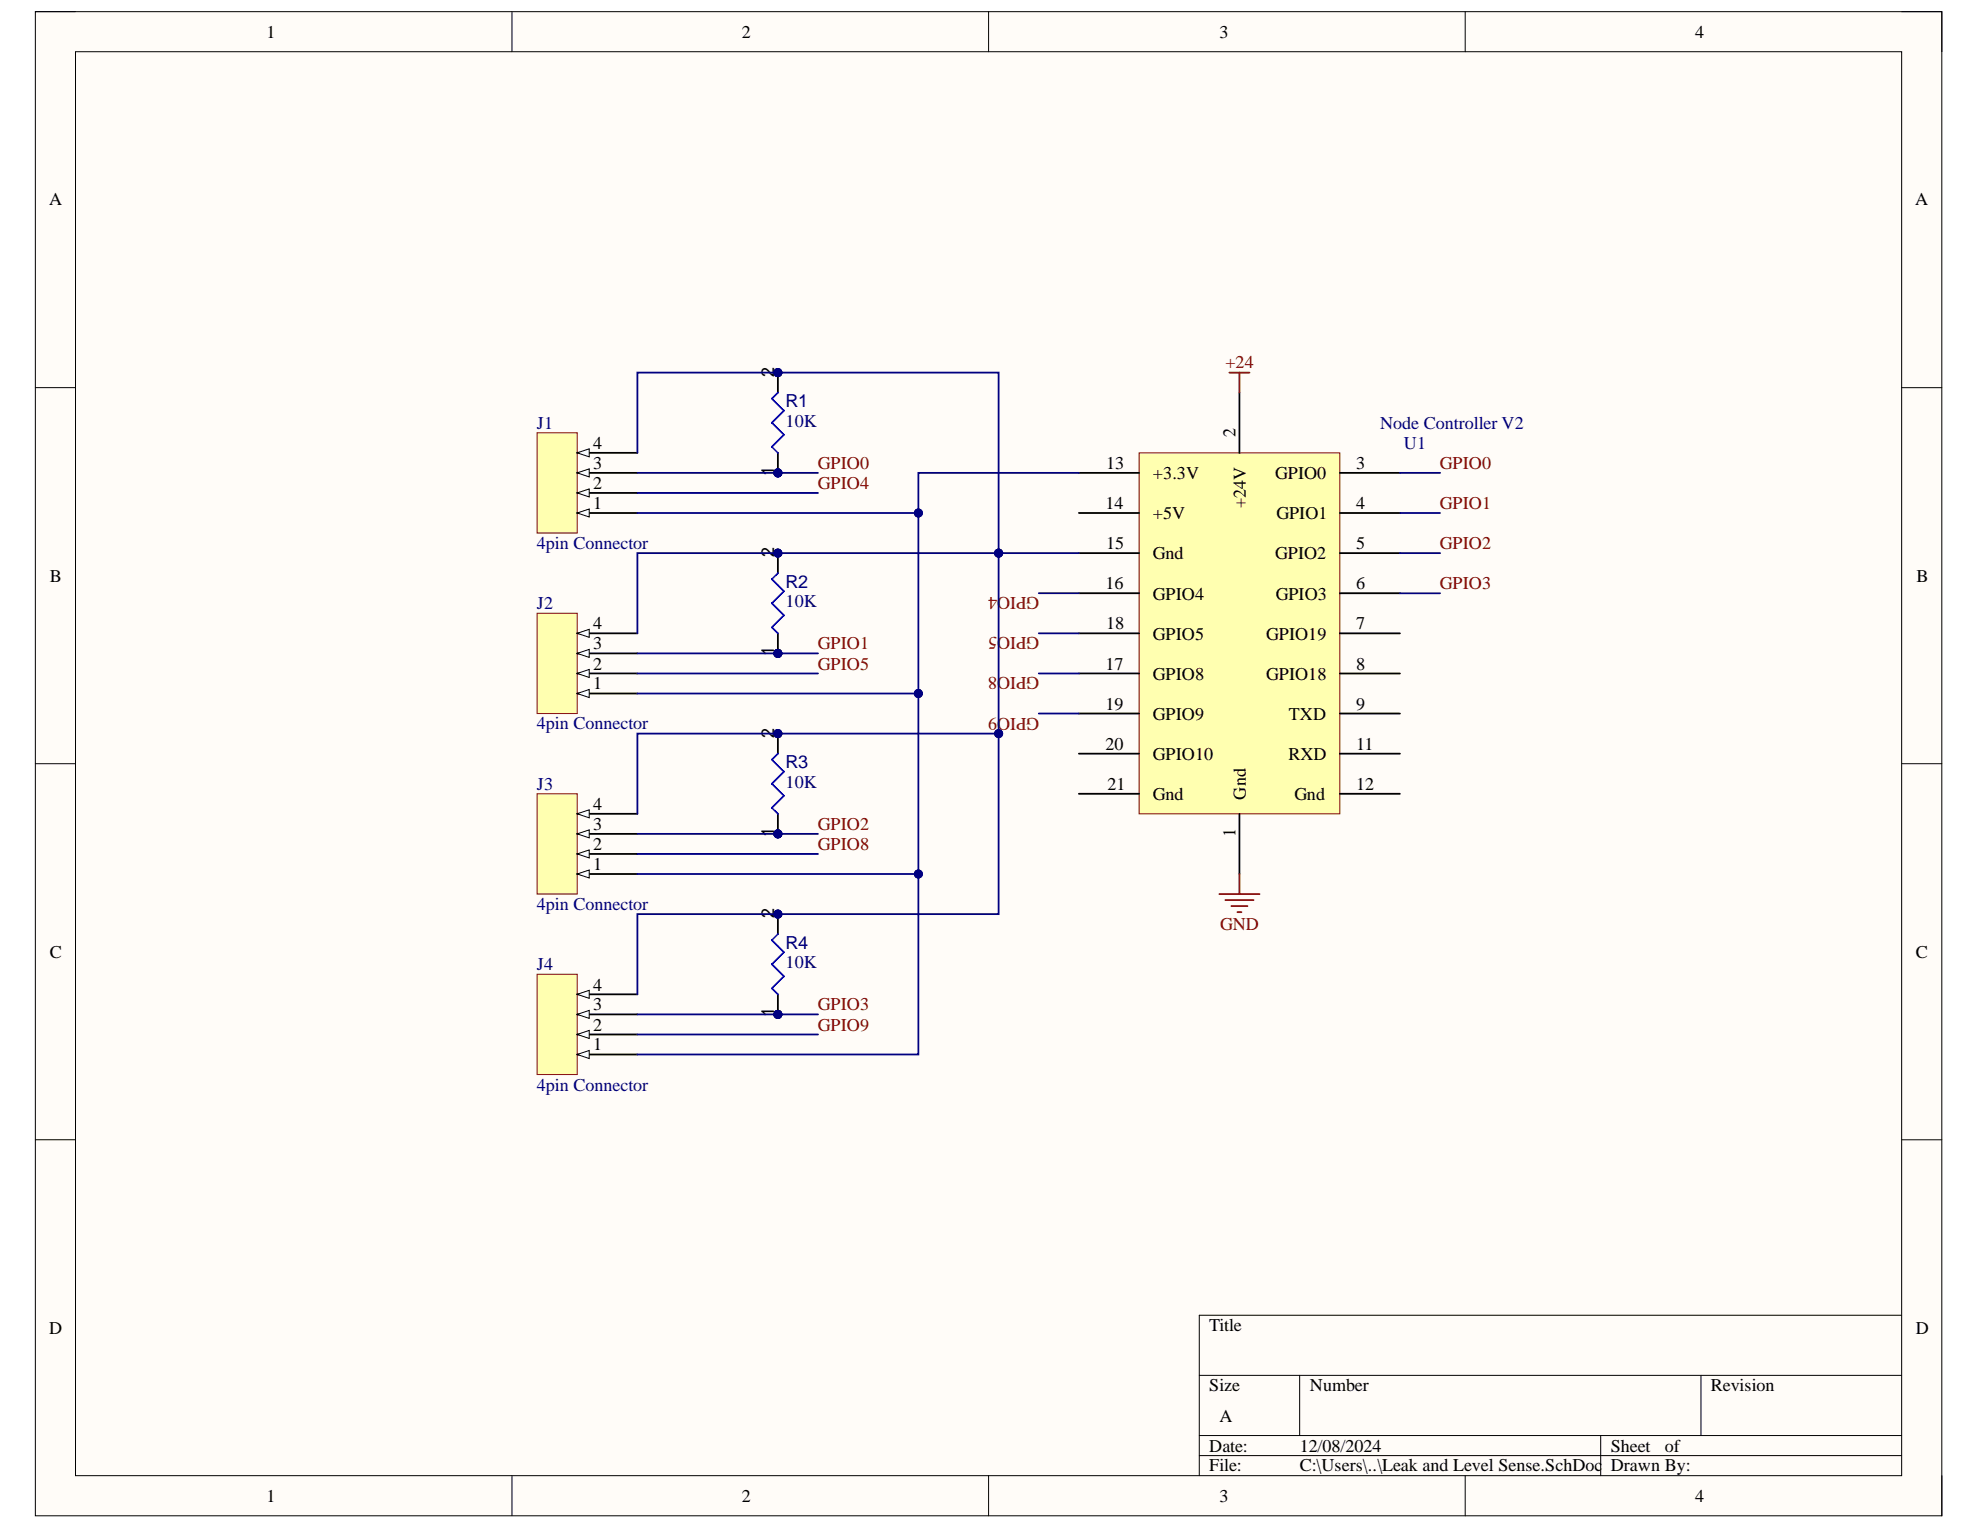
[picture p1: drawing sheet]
# Altium project Leak and Level Sense.PrjPcb
1 sheet, 9 parts. Net scope: global (net labels, ports and power ports of the same name join across sheets).

## Sheet Leak and Level Sense.SchDoc
size A

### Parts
J1  4pin Connector
J2  4pin Connector
J3  4pin Connector
J4  4pin Connector
R1  value 10K  [RESC0402(1005)_L]  (hidden comment: Resistor 2K2  +/-5 % 0402 63 mW)
R2  value 10K  [RESC0402(1005)_L]  (hidden comment: Resistor 2K2  +/-5 % 0402 63 mW)
R3  value 10K  [RESC0402(1005)_L]  (hidden comment: Resistor 2K2  +/-5 % 0402 63 mW)
R4  value 10K  [RESC0402(1005)_L]  (hidden comment: Resistor 2K2  +/-5 % 0402 63 mW)
U1  Node Controller V2

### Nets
+24: U1.2(+24V)
GND: U1.1(Gnd)
GPIO0: J1.3 R1.1 U1.3(GPIO0)
GPIO1: J2.3 R2.1 U1.4(GPIO1)
GPIO2: J3.3 R3.1 U1.5(GPIO2)
GPIO3: J4.3 R4.1 U1.6(GPIO3)
GPIO4: J1.2 U1.16(GPIO4)
GPIO5: J2.2 U1.18(GPIO5)
GPIO8: J3.2 U1.17(GPIO8)
GPIO9: J4.2 U1.19(GPIO9)
NetJ1_1: J1.1 J2.1 J3.1 J4.1 U1.13(+3.3V)
NetJ1_4: J1.4 J2.4 J3.4 J4.4 R1.2 R2.2 R3.2 R4.2 U1.15(Gnd)

Not connected (* = marked no-connect by the designer): U1 7(GPIO19) 8(GPIO18) 9(TXD) 11(RXD) 12(Gnd) 14(+5V) 20(GPIO10) 21(Gnd)
